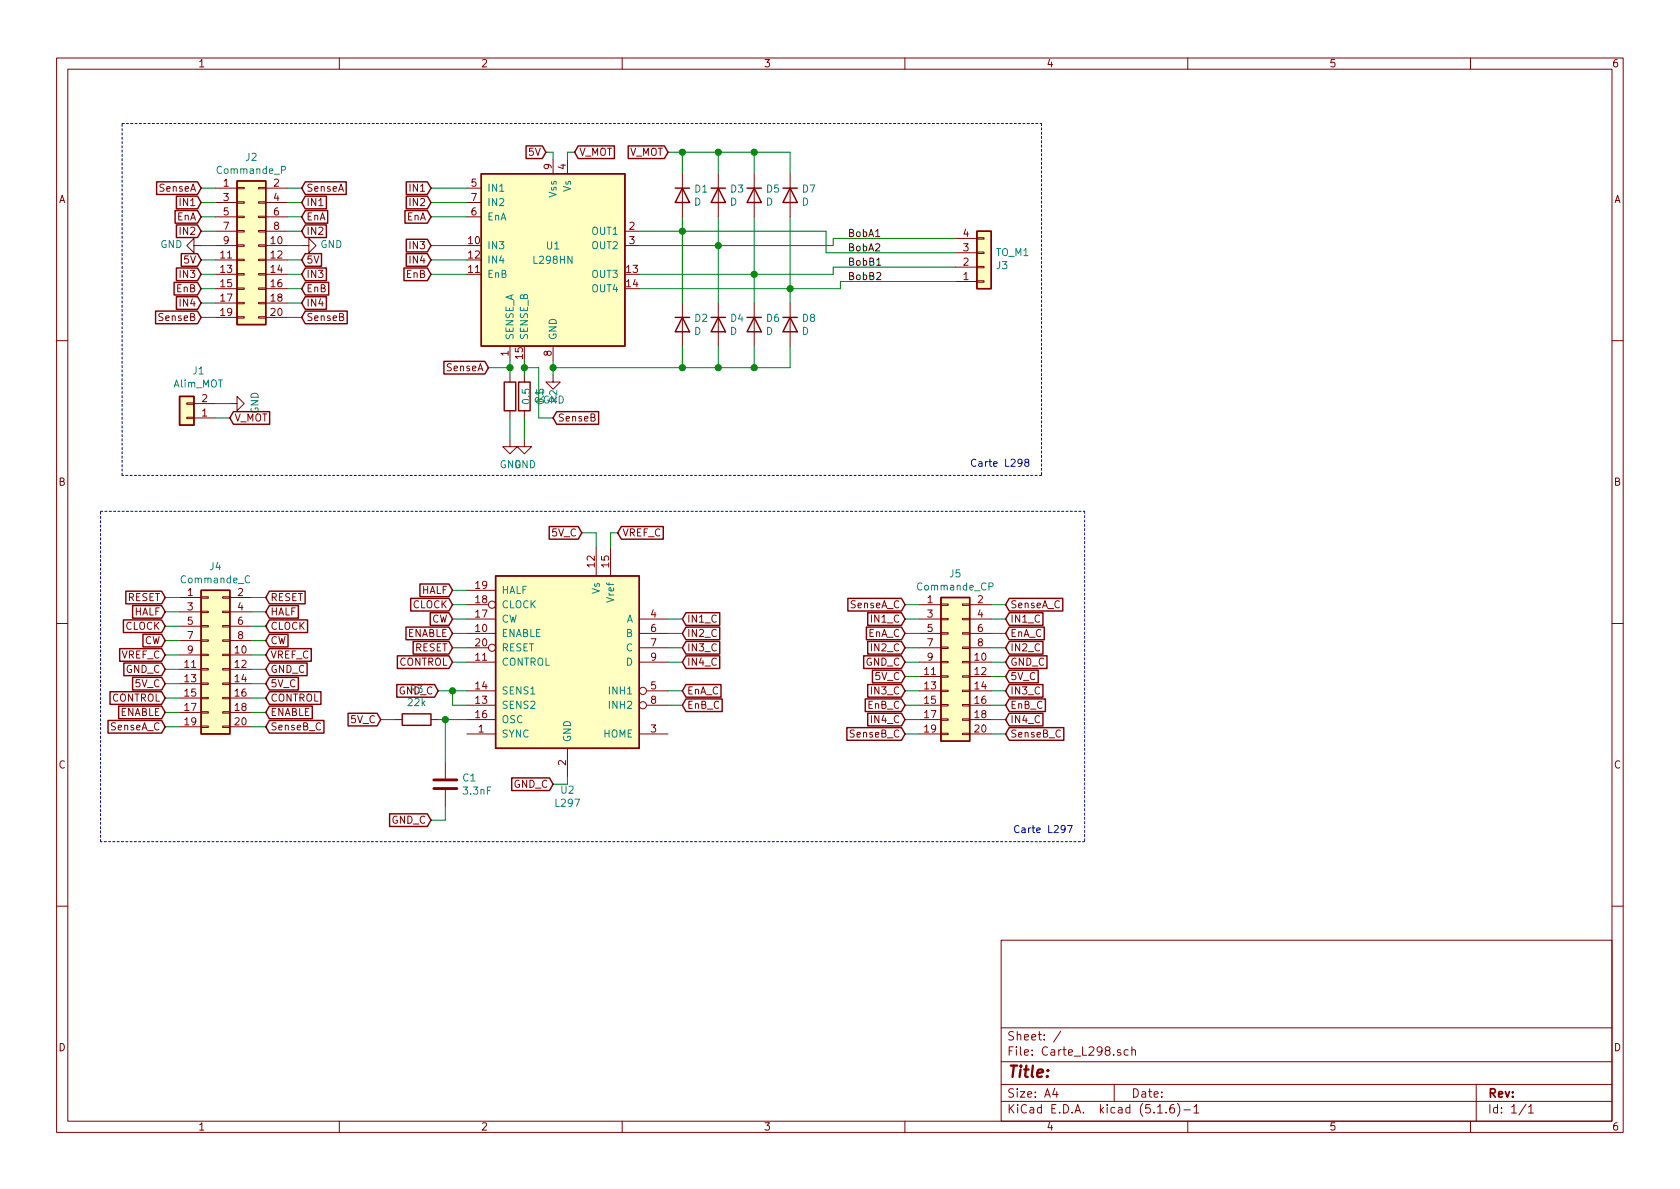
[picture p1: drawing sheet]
EESchema Schematic File Version 4
EELAYER 30 0
EELAYER END
$Descr A4 11693 8268
encoding utf-8
Sheet 1 1
Title ""
Date ""
Rev ""
Comp ""
Comment1 ""
Comment2 ""
Comment3 ""
Comment4 ""
$EndDescr
Wire Wire Line
	2000 1300 2100 1300
Wire Wire Line
	2000 1400 2100 1400
Wire Wire Line
	2000 1500 2100 1500
Wire Wire Line
	2000 1600 2100 1600
Wire Wire Line
	2000 1700 2100 1700
Wire Wire Line
	2000 1800 2100 1800
Wire Wire Line
	2000 1900 2100 1900
Wire Wire Line
	2000 2000 2100 2000
Text GLabel 1600 2900 2    50   Input ~ 0
V_MOT
$Comp
L power:GND #PWR0102
U 1 1
P 1600 2800
F 0 "#PWR0102" H 1600 2550 50  0001 C CNN
F 1 "GND" H 1605 2627 50  0000 C CNN
F 2 "" H 1600 2800 50  0001 C CNN
F 3 "" H 1600 2800 50  0001 C CNN
	1    1600 2800
	0    -1   -1   0   
$EndComp
Wire Wire Line
	1500 2800 1600 2800
Wire Wire Line
	1500 2900 1600 2900
Wire Wire Line
	2000 2100 2100 2100
$Comp
L Connector_Generic:Conn_01x02 J1
U 1 1
P 1300 2900
F 0 "J1" H 1218 2575 50  0000 C CNN
F 1 "Alim_MOT" H 1218 2666 50  0000 C CNN
F 2 "TerminalBlock_Phoenix:TerminalBlock_Phoenix_MKDS-3-2-5.08_1x02_P5.08mm_Horizontal" H 1300 2900 50  0001 C CNN
F 3 "~" H 1300 2900 50  0001 C CNN
	1    1300 2900
	-1   0    0    1   
$EndComp
Text GLabel 3800 1050 0    50   Input ~ 0
5V
Text GLabel 4000 1050 2    50   Input ~ 0
V_MOT
$Comp
L power:GND #PWR05
U 1 1
P 3850 2600
F 0 "#PWR05" H 3850 2350 50  0001 C CNN
F 1 "GND" H 3855 2427 50  0000 C CNN
F 2 "" H 3850 2600 50  0001 C CNN
F 3 "" H 3850 2600 50  0001 C CNN
	1    3850 2600
	1    0    0    -1  
$EndComp
$Comp
L Connector_Generic:Conn_01x04 J3
U 1 1
P 6850 1850
F 0 "J3" H 6930 1842 50  0000 L CNN
F 1 "TO_M1" H 6930 1751 50  0000 L CNN
F 2 "TerminalBlock_Phoenix:TerminalBlock_Phoenix_MKDS-3-4-5.08_1x04_P5.08mm_Horizontal" H 6850 1850 50  0001 C CNN
F 3 "~" H 6850 1850 50  0001 C CNN
	1    6850 1850
	1    0    0    1   
$EndComp
$Comp
L Driver_Motor:L298HN U1
U 1 1
P 3850 1800
F 0 "U1" H 3850 1900 50  0000 C CNN
F 1 "L298HN" H 3850 1800 50  0000 C CNN
F 2 "Package_TO_SOT_THT:TO-220-15_P2.54x2.54mm_StaggerOdd_Lead4.58mm_Vertical" H 3900 1150 50  0001 L CNN
F 3 "http://www.st.com/st-web-ui/static/active/en/resource/technical/document/datasheet/CD00000240.pdf" H 4000 2050 50  0001 C CNN
	1    3850 1800
	1    0    0    -1  
$EndComp
Wire Wire Line
	3800 1050 3850 1050
Wire Wire Line
	3850 1050 3850 1100
Wire Wire Line
	4000 1050 3950 1050
Wire Wire Line
	3950 1050 3950 1100
Wire Wire Line
	3850 2600 3850 2550
$Comp
L Device:D D1
U 1 1
P 4750 1350
F 0 "D1" V 4704 1429 50  0000 L CNN
F 1 "D" V 4795 1429 50  0000 L CNN
F 2 "Diode_THT:D_DO-15_P12.70mm_Horizontal" H 4750 1350 50  0001 C CNN
F 3 "~" H 4750 1350 50  0001 C CNN
	1    4750 1350
	0    1    1    0   
$EndComp
$Comp
L Device:D D2
U 1 1
P 4750 2250
F 0 "D2" V 4704 2329 50  0000 L CNN
F 1 "D" V 4795 2329 50  0000 L CNN
F 2 "Diode_THT:D_DO-15_P12.70mm_Horizontal" H 4750 2250 50  0001 C CNN
F 3 "~" H 4750 2250 50  0001 C CNN
	1    4750 2250
	0    1    1    0   
$EndComp
$Comp
L Device:D D3
U 1 1
P 5000 1350
F 0 "D3" V 4954 1429 50  0000 L CNN
F 1 "D" V 5045 1429 50  0000 L CNN
F 2 "Diode_THT:D_DO-15_P12.70mm_Horizontal" H 5000 1350 50  0001 C CNN
F 3 "~" H 5000 1350 50  0001 C CNN
	1    5000 1350
	0    1    1    0   
$EndComp
$Comp
L Device:D D4
U 1 1
P 5000 2250
F 0 "D4" V 4954 2329 50  0000 L CNN
F 1 "D" V 5045 2329 50  0000 L CNN
F 2 "Diode_THT:D_DO-15_P12.70mm_Horizontal" H 5000 2250 50  0001 C CNN
F 3 "~" H 5000 2250 50  0001 C CNN
	1    5000 2250
	0    1    1    0   
$EndComp
$Comp
L Device:D D5
U 1 1
P 5250 1350
F 0 "D5" V 5204 1429 50  0000 L CNN
F 1 "D" V 5295 1429 50  0000 L CNN
F 2 "Diode_THT:D_DO-15_P12.70mm_Horizontal" H 5250 1350 50  0001 C CNN
F 3 "~" H 5250 1350 50  0001 C CNN
	1    5250 1350
	0    1    1    0   
$EndComp
$Comp
L Device:D D6
U 1 1
P 5250 2250
F 0 "D6" V 5204 2329 50  0000 L CNN
F 1 "D" V 5295 2329 50  0000 L CNN
F 2 "Diode_THT:D_DO-15_P12.70mm_Horizontal" H 5250 2250 50  0001 C CNN
F 3 "~" H 5250 2250 50  0001 C CNN
	1    5250 2250
	0    1    1    0   
$EndComp
$Comp
L Device:D D7
U 1 1
P 5500 1350
F 0 "D7" V 5454 1429 50  0000 L CNN
F 1 "D" V 5545 1429 50  0000 L CNN
F 2 "Diode_THT:D_DO-15_P12.70mm_Horizontal" H 5500 1350 50  0001 C CNN
F 3 "~" H 5500 1350 50  0001 C CNN
	1    5500 1350
	0    1    1    0   
$EndComp
$Comp
L Device:D D8
U 1 1
P 5500 2250
F 0 "D8" V 5454 2329 50  0000 L CNN
F 1 "D" V 5545 2329 50  0000 L CNN
F 2 "Diode_THT:D_DO-15_P12.70mm_Horizontal" H 5500 2250 50  0001 C CNN
F 3 "~" H 5500 2250 50  0001 C CNN
	1    5500 2250
	0    1    1    0   
$EndComp
Wire Wire Line
	4450 1600 4750 1600
Wire Wire Line
	4750 1600 4750 1500
Wire Wire Line
	4750 1600 4750 2100
Connection ~ 4750 1600
Wire Wire Line
	4450 1700 5000 1700
Wire Wire Line
	5000 1700 5000 1500
Wire Wire Line
	5000 1700 5000 2100
Connection ~ 5000 1700
Wire Wire Line
	4450 1900 5250 1900
Wire Wire Line
	5250 1900 5250 1500
Wire Wire Line
	5250 1900 5250 2100
Connection ~ 5250 1900
Wire Wire Line
	4450 2000 5500 2000
Wire Wire Line
	5500 2000 5500 1500
Wire Wire Line
	5500 2000 5500 2100
Connection ~ 5500 2000
Wire Wire Line
	3850 2550 4750 2550
Wire Wire Line
	4750 2550 4750 2400
Connection ~ 3850 2550
Wire Wire Line
	3850 2550 3850 2500
Wire Wire Line
	4750 2550 5000 2550
Wire Wire Line
	5000 2550 5000 2400
Connection ~ 4750 2550
Wire Wire Line
	5000 2550 5250 2550
Wire Wire Line
	5250 2550 5250 2400
Connection ~ 5000 2550
Wire Wire Line
	5250 2550 5500 2550
Wire Wire Line
	5500 2550 5500 2400
Connection ~ 5250 2550
Text GLabel 4650 1050 0    50   Input ~ 0
V_MOT
Wire Wire Line
	4650 1050 4750 1050
Wire Wire Line
	4750 1050 4750 1200
Wire Wire Line
	4750 1050 5000 1050
Wire Wire Line
	5000 1050 5000 1200
Connection ~ 4750 1050
Wire Wire Line
	5000 1050 5250 1050
Wire Wire Line
	5250 1050 5250 1200
Connection ~ 5000 1050
Wire Wire Line
	5250 1050 5500 1050
Wire Wire Line
	5500 1050 5500 1200
Connection ~ 5250 1050
Wire Wire Line
	5250 1900 5800 1900
Wire Wire Line
	5800 1700 5800 1650
Wire Wire Line
	5000 1700 5800 1700
Wire Wire Line
	5750 1600 5750 1750
Wire Wire Line
	4750 1600 5750 1600
Text Label 5900 1650 0    50   ~ 0
BobA1
Text Label 5900 1750 0    50   ~ 0
BobA2
$Comp
L Device:R R2
U 1 1
P 3650 2750
F 0 "R2" V 3443 2750 50  0000 C CNN
F 1 "0.5" V 3534 2750 50  0000 C CNN
F 2 "Resistor_THT:R_Axial_Power_L25.0mm_W6.4mm_P27.94mm" V 3580 2750 50  0001 C CNN
F 3 "~" H 3650 2750 50  0001 C CNN
	1    3650 2750
	-1   0    0    1   
$EndComp
$Comp
L Device:R R1
U 1 1
P 3550 2750
F 0 "R1" V 3343 2750 50  0000 C CNN
F 1 "0.5" V 3434 2750 50  0000 C CNN
F 2 "Resistor_THT:R_Axial_Power_L25.0mm_W6.4mm_P27.94mm" V 3480 2750 50  0001 C CNN
F 3 "~" H 3550 2750 50  0001 C CNN
	1    3550 2750
	-1   0    0    1   
$EndComp
$Comp
L power:GND #PWR03
U 1 1
P 3550 3050
F 0 "#PWR03" H 3550 2800 50  0001 C CNN
F 1 "GND" H 3555 2877 50  0000 C CNN
F 2 "" H 3550 3050 50  0001 C CNN
F 3 "" H 3550 3050 50  0001 C CNN
	1    3550 3050
	1    0    0    -1  
$EndComp
$Comp
L power:GND #PWR04
U 1 1
P 3650 3050
F 0 "#PWR04" H 3650 2800 50  0001 C CNN
F 1 "GND" H 3655 2877 50  0000 C CNN
F 2 "" H 3650 3050 50  0001 C CNN
F 3 "" H 3650 3050 50  0001 C CNN
	1    3650 3050
	1    0    0    -1  
$EndComp
Wire Wire Line
	3550 2600 3550 2550
Wire Wire Line
	3650 2600 3650 2550
Wire Wire Line
	3550 2900 3550 3050
Wire Wire Line
	3650 2900 3650 3050
Wire Wire Line
	5750 1750 6650 1750
Wire Wire Line
	5800 1650 6650 1650
Text GLabel 3000 1500 0    50   Input ~ 0
EnA
Text GLabel 3000 1400 0    50   Input ~ 0
IN2
Text GLabel 3000 1300 0    50   Input ~ 0
IN1
Text GLabel 3000 1900 0    50   Input ~ 0
EnB
Text GLabel 3000 1800 0    50   Input ~ 0
IN4
Text GLabel 3000 1700 0    50   Input ~ 0
IN3
Wire Wire Line
	3000 1300 3250 1300
Wire Wire Line
	3000 1400 3250 1400
Wire Wire Line
	3000 1500 3250 1500
Wire Wire Line
	3000 1700 3250 1700
Wire Wire Line
	3000 1800 3250 1800
Wire Wire Line
	3000 1900 3250 1900
Text GLabel 2100 1400 2    50   Input ~ 0
IN1
Text GLabel 2100 1600 2    50   Input ~ 0
IN2
Text GLabel 2100 1500 2    50   Input ~ 0
EnA
Text GLabel 3400 2550 0    50   Input ~ 0
SenseA
Wire Wire Line
	3400 2550 3550 2550
Connection ~ 3550 2550
Wire Wire Line
	3550 2550 3550 2500
Text GLabel 3850 2900 2    50   Input ~ 0
SenseB
Wire Wire Line
	3650 2550 3750 2550
Wire Wire Line
	3750 2550 3750 2900
Wire Wire Line
	3750 2900 3850 2900
Connection ~ 3650 2550
Wire Wire Line
	3650 2550 3650 2500
Text GLabel 2100 1300 2    50   Input ~ 0
SenseA
Text GLabel 2100 2200 2    50   Input ~ 0
SenseB
$Comp
L power:GND #PWR02
U 1 1
P 2100 1700
F 0 "#PWR02" H 2100 1450 50  0001 C CNN
F 1 "GND" V 2105 1572 50  0000 R CNN
F 2 "" H 2100 1700 50  0001 C CNN
F 3 "" H 2100 1700 50  0001 C CNN
	1    2100 1700
	0    -1   -1   0   
$EndComp
Text GLabel 2100 1800 2    50   Input ~ 0
5V
$Comp
L Connector_Generic:Conn_02x10_Odd_Even J2
U 1 1
P 1700 1700
F 0 "J2" H 1750 2317 50  0000 C CNN
F 1 "Commande_P" H 1750 2226 50  0000 C CNN
F 2 "Connector_PinHeader_2.54mm:PinHeader_2x10_P2.54mm_Vertical" H 1700 1700 50  0001 C CNN
F 3 "~" H 1700 1700 50  0001 C CNN
	1    1700 1700
	1    0    0    -1  
$EndComp
Text GLabel 2100 1900 2    50   Input ~ 0
IN3
Text GLabel 2100 2100 2    50   Input ~ 0
IN4
Text GLabel 2100 2000 2    50   Input ~ 0
EnB
Wire Wire Line
	2000 2200 2100 2200
Text GLabel 1400 1400 0    50   Input ~ 0
IN1
Text GLabel 1400 1600 0    50   Input ~ 0
IN2
Text GLabel 1400 1500 0    50   Input ~ 0
EnA
Text GLabel 1400 1300 0    50   Input ~ 0
SenseA
Text GLabel 1400 2200 0    50   Input ~ 0
SenseB
$Comp
L power:GND #PWR01
U 1 1
P 1400 1700
F 0 "#PWR01" H 1400 1450 50  0001 C CNN
F 1 "GND" V 1405 1572 50  0000 R CNN
F 2 "" H 1400 1700 50  0001 C CNN
F 3 "" H 1400 1700 50  0001 C CNN
	1    1400 1700
	0    1    -1   0   
$EndComp
Text GLabel 1400 1800 0    50   Input ~ 0
5V
Text GLabel 1400 1900 0    50   Input ~ 0
IN3
Text GLabel 1400 2100 0    50   Input ~ 0
IN4
Text GLabel 1400 2000 0    50   Input ~ 0
EnB
Wire Wire Line
	1400 1300 1500 1300
Wire Wire Line
	1400 1400 1500 1400
Wire Wire Line
	1400 1500 1500 1500
Wire Wire Line
	1400 1600 1500 1600
Wire Wire Line
	1400 1700 1500 1700
Wire Wire Line
	1400 1800 1500 1800
Wire Wire Line
	1400 1900 1500 1900
Wire Wire Line
	1400 2000 1500 2000
Wire Wire Line
	1400 2100 1500 2100
Wire Wire Line
	1400 2200 1500 2200
Text Label 5900 1850 0    50   ~ 0
BobB1
Text Label 5900 1950 0    50   ~ 0
BobB2
Wire Wire Line
	5800 1900 5800 1850
Wire Wire Line
	5800 1850 6650 1850
Wire Wire Line
	5850 2000 5850 1950
Wire Wire Line
	5850 1950 6650 1950
Wire Wire Line
	5500 2000 5850 2000
$Comp
L Driver_Motor:L297 U2
U 1 1
P 3950 4600
F 0 "U2" H 3950 3711 50  0000 C CNN
F 1 "L297" H 3950 3620 50  0000 C CNN
F 2 "Package_DIP:DIP-20_W7.62mm_Socket_LongPads" H 3700 5250 50  0001 C CNN
F 3 "www.st.com/resource/en/datasheet/cd00000063.pdf" H 3700 5250 50  0001 C CNN
	1    3950 4600
	1    0    0    -1  
$EndComp
Wire Wire Line
	6900 4200 7000 4200
Wire Wire Line
	6900 4300 7000 4300
Wire Wire Line
	6900 4400 7000 4400
Wire Wire Line
	6900 4500 7000 4500
Wire Wire Line
	6900 4600 7000 4600
Wire Wire Line
	6900 4700 7000 4700
Wire Wire Line
	6900 4800 7000 4800
Wire Wire Line
	6900 4900 7000 4900
Wire Wire Line
	6900 5000 7000 5000
$Comp
L Connector_Generic:Conn_02x10_Odd_Even J5
U 1 1
P 6600 4600
F 0 "J5" H 6650 5217 50  0000 C CNN
F 1 "Commande_CP" H 6650 5126 50  0000 C CNN
F 2 "Connector_PinHeader_2.54mm:PinHeader_2x10_P2.54mm_Vertical" H 6600 4600 50  0001 C CNN
F 3 "~" H 6600 4600 50  0001 C CNN
	1    6600 4600
	1    0    0    -1  
$EndComp
Wire Wire Line
	6900 5100 7000 5100
Text GLabel 6300 4300 0    50   Input ~ 0
IN1_C
Text GLabel 6300 4500 0    50   Input ~ 0
IN2_C
Text GLabel 6300 4400 0    50   Input ~ 0
EnA_C
Text GLabel 6300 4200 0    50   Input ~ 0
SenseA_C
Text GLabel 6300 5100 0    50   Input ~ 0
SenseB_C
Text GLabel 6300 4700 0    50   Input ~ 0
5V_C
Text GLabel 6300 4800 0    50   Input ~ 0
IN3_C
Text GLabel 6300 5000 0    50   Input ~ 0
IN4_C
Text GLabel 6300 4900 0    50   Input ~ 0
EnB_C
Wire Wire Line
	6300 4200 6400 4200
Wire Wire Line
	6300 4300 6400 4300
Wire Wire Line
	6300 4400 6400 4400
Wire Wire Line
	6300 4500 6400 4500
Wire Wire Line
	6300 4600 6400 4600
Wire Wire Line
	6300 4700 6400 4700
Wire Wire Line
	6300 4800 6400 4800
Wire Wire Line
	6300 4900 6400 4900
Wire Wire Line
	6300 5000 6400 5000
Wire Wire Line
	6300 5100 6400 5100
$Comp
L Connector_Generic:Conn_02x10_Odd_Even J4
U 1 1
P 1450 4550
F 0 "J4" H 1500 5167 50  0000 C CNN
F 1 "Commande_C" H 1500 5076 50  0000 C CNN
F 2 "Connector_PinHeader_2.54mm:PinHeader_2x10_P2.54mm_Vertical" H 1450 4550 50  0001 C CNN
F 3 "~" H 1450 4550 50  0001 C CNN
	1    1450 4550
	1    0    0    -1  
$EndComp
Text GLabel 6300 4600 0    50   Input ~ 0
GND_C
Text GLabel 7000 4200 2    50   Input ~ 0
SenseA_C
Text GLabel 7000 4300 2    50   Input ~ 0
IN1_C
Text GLabel 7000 4400 2    50   Input ~ 0
EnA_C
Text GLabel 7000 4500 2    50   Input ~ 0
IN2_C
Text GLabel 7000 4600 2    50   Input ~ 0
GND_C
Text GLabel 7000 4700 2    50   Input ~ 0
5V_C
Text GLabel 7000 4800 2    50   Input ~ 0
IN3_C
Text GLabel 7000 4900 2    50   Input ~ 0
EnB_C
Text GLabel 7000 5000 2    50   Input ~ 0
IN4_C
Text GLabel 7000 5100 2    50   Input ~ 0
SenseB_C
Text GLabel 4750 4300 2    50   Input ~ 0
IN1_C
Text GLabel 4750 4400 2    50   Input ~ 0
IN2_C
Text GLabel 4750 4800 2    50   Input ~ 0
EnA_C
Text GLabel 4750 4900 2    50   Input ~ 0
EnB_C
Text GLabel 4750 4500 2    50   Input ~ 0
IN3_C
Text GLabel 4750 4600 2    50   Input ~ 0
IN4_C
Text GLabel 1850 4250 2    50   Input ~ 0
HALF
Text GLabel 3150 4100 0    50   Input ~ 0
HALF
Text GLabel 1850 4350 2    50   Input ~ 0
CLOCK
Text GLabel 1850 4450 2    50   Input ~ 0
CW
Text GLabel 3150 4300 0    50   Input ~ 0
CW
Text GLabel 3150 4200 0    50   Input ~ 0
CLOCK
$Comp
L Device:R R3
U 1 1
P 2900 5000
F 0 "R3" V 3107 5000 50  0000 C CNN
F 1 "22k" V 3016 5000 50  0000 C CNN
F 2 "Resistor_THT:R_Axial_DIN0207_L6.3mm_D2.5mm_P15.24mm_Horizontal" V 2830 5000 50  0001 C CNN
F 3 "~" H 2900 5000 50  0001 C CNN
	1    2900 5000
	0    -1   -1   0   
$EndComp
$Comp
L Device:C C1
U 1 1
P 3100 5450
F 0 "C1" H 3215 5496 50  0000 L CNN
F 1 "3.3nF" H 3215 5405 50  0000 L CNN
F 2 "Capacitor_THT:C_Rect_L7.0mm_W4.5mm_P5.00mm" H 3138 5300 50  0001 C CNN
F 3 "~" H 3100 5450 50  0001 C CNN
	1    3100 5450
	1    0    0    -1  
$EndComp
Text GLabel 3050 4800 0    50   Input ~ 0
GND_C
Wire Wire Line
	3050 4800 3150 4800
Wire Wire Line
	3250 4900 3150 4900
Wire Wire Line
	3150 4900 3150 4800
Connection ~ 3150 4800
Wire Wire Line
	3150 4800 3250 4800
Wire Wire Line
	3050 5000 3100 5000
Wire Wire Line
	3100 5300 3100 5000
Connection ~ 3100 5000
Wire Wire Line
	3100 5000 3250 5000
Text GLabel 4050 3700 0    50   Input ~ 0
5V_C
Text GLabel 1850 4650 2    50   Input ~ 0
GND_C
Text GLabel 1850 4750 2    50   Input ~ 0
5V_C
Text GLabel 1850 4550 2    50   Input ~ 0
VREF_C
Text GLabel 4300 3700 2    50   Input ~ 0
VREF_C
Text GLabel 1850 4850 2    50   Input ~ 0
CONTROL
Text GLabel 1850 4150 2    50   Input ~ 0
RESET
Text GLabel 1850 4950 2    50   Input ~ 0
ENABLE
Text GLabel 3150 4600 0    50   Input ~ 0
CONTROL
Text GLabel 3150 4500 0    50   Input ~ 0
RESET
Text GLabel 3150 4400 0    50   Input ~ 0
ENABLE
Text GLabel 1150 4150 0    50   Input ~ 0
RESET
Text GLabel 1150 4250 0    50   Input ~ 0
HALF
Text GLabel 1150 4350 0    50   Input ~ 0
CLOCK
Text GLabel 1150 4450 0    50   Input ~ 0
CW
Text GLabel 1150 4550 0    50   Input ~ 0
VREF_C
Text GLabel 1150 4650 0    50   Input ~ 0
GND_C
Text GLabel 1150 4750 0    50   Input ~ 0
5V_C
Text GLabel 1150 4850 0    50   Input ~ 0
CONTROL
Text GLabel 1150 4950 0    50   Input ~ 0
ENABLE
Text GLabel 1850 5050 2    50   Input ~ 0
SenseB_C
Text GLabel 1150 5050 0    50   Input ~ 0
SenseA_C
Text GLabel 2650 5000 0    50   Input ~ 0
5V_C
Text GLabel 3850 5450 0    50   Input ~ 0
GND_C
Text GLabel 3000 5700 0    50   Input ~ 0
GND_C
Wire Wire Line
	4050 3700 4150 3700
Wire Wire Line
	4150 3700 4150 3800
Wire Wire Line
	4250 3800 4250 3700
Wire Wire Line
	4250 3700 4300 3700
Wire Wire Line
	4650 4300 4750 4300
Wire Wire Line
	4650 4400 4750 4400
Wire Wire Line
	4650 4500 4750 4500
Wire Wire Line
	4650 4600 4750 4600
Wire Wire Line
	4650 4800 4750 4800
Wire Wire Line
	4650 4900 4750 4900
Wire Wire Line
	2750 5000 2650 5000
Wire Wire Line
	3000 5700 3100 5700
Wire Wire Line
	3100 5700 3100 5600
Wire Wire Line
	3850 5450 3950 5450
Wire Wire Line
	3950 5450 3950 5400
Wire Wire Line
	3250 4100 3150 4100
Wire Wire Line
	3250 4200 3150 4200
Wire Wire Line
	3250 4300 3150 4300
Wire Wire Line
	3150 4400 3250 4400
Wire Wire Line
	3150 4500 3250 4500
Wire Wire Line
	3150 4600 3250 4600
Wire Wire Line
	1750 4150 1850 4150
Wire Wire Line
	1750 4250 1850 4250
Wire Wire Line
	1750 4350 1850 4350
Wire Wire Line
	1750 4450 1850 4450
Wire Wire Line
	1750 4550 1850 4550
Wire Wire Line
	1750 4650 1850 4650
Wire Wire Line
	1750 4750 1850 4750
Wire Wire Line
	1750 4850 1850 4850
Wire Wire Line
	1750 4950 1850 4950
Wire Wire Line
	1750 5050 1850 5050
Wire Wire Line
	1150 4150 1250 4150
Wire Wire Line
	1150 4250 1250 4250
Wire Wire Line
	1150 4350 1250 4350
Wire Wire Line
	1150 4450 1250 4450
Wire Wire Line
	1150 4550 1250 4550
Wire Wire Line
	1150 4650 1250 4650
Wire Wire Line
	1150 4750 1250 4750
Wire Wire Line
	1150 4850 1250 4850
Wire Wire Line
	1150 4950 1250 4950
Wire Wire Line
	1150 5050 1250 5050
Wire Notes Line
	850  850  7250 850 
Wire Notes Line
	7250 850  7250 3300
Wire Notes Line
	7250 3300 850  3300
Wire Notes Line
	850  3300 850  850 
Text Notes 6750 3250 0    50   ~ 0
Carte L298
Wire Notes Line
	700  3550 7550 3550
Wire Notes Line
	7550 3550 7550 5850
Wire Notes Line
	7550 5850 700  5850
Wire Notes Line
	700  5850 700  3550
Text Notes 7050 5800 0    50   ~ 0
Carte L297
$EndSCHEMATC
